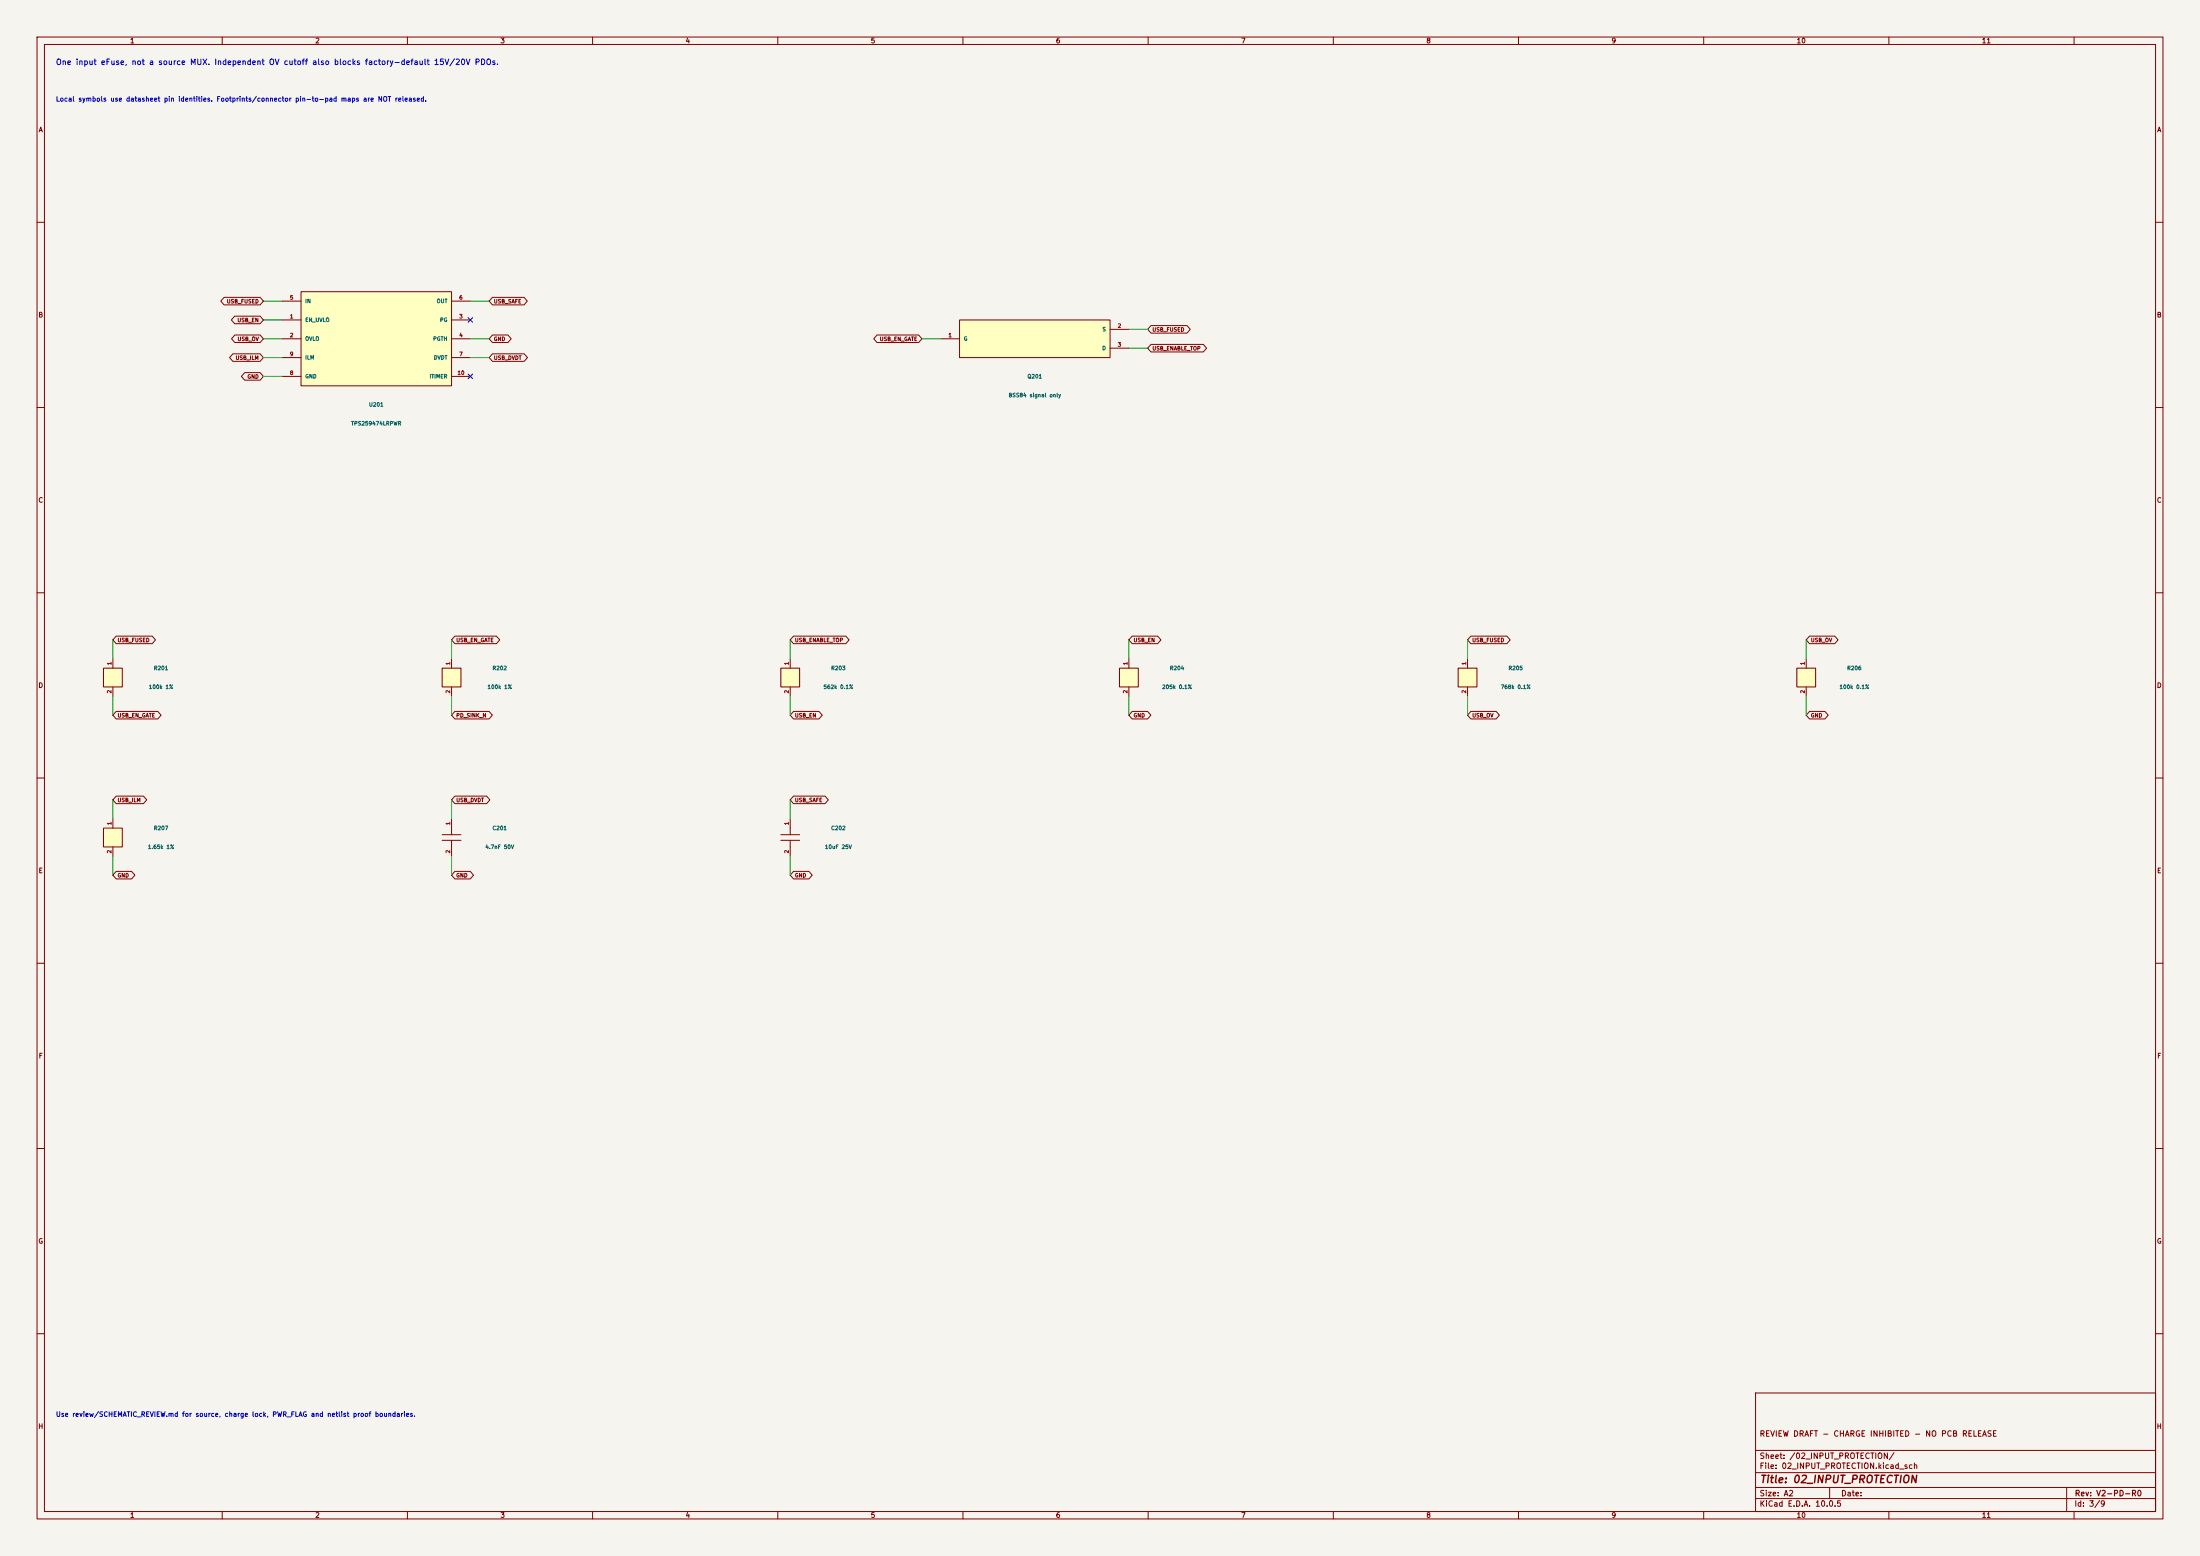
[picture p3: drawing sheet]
(kicad_sch (version 20250114) (generator eeschema) (paper "A2") (title_block (title "02_INPUT_PROTECTION") (rev "V2-PD-R0") (comment 1 "REVIEW DRAFT - CHARGE INHIBITED - NO PCB RELEASE")) (lib_symbols (symbol "FT02_V2:C" (pin_names (offset 1.016)) (in_bom yes) (on_board yes) (property "Reference" "U" (at 0 5.54 0) (effects (font (size 1.016 1.016)))) (property "Value" "C" (at 0 8.54 0) (effects (font (size 1.016 1.016)))) (property "Footprint" "" (at 0 0 0) (effects (font (size 1.016 1.016)) (hide yes))) (property "Datasheet" "" (at 0 0 0) (effects (font (size 1.016 1.016)) (hide yes))) (symbol "C_0_1" (polyline (pts (xy 0 2.54) (xy 0 0.762)) (stroke (width 0.254) (type default)) (fill (type none))) (polyline (pts (xy -2.54 0.762) (xy 2.54 0.762)) (stroke (width 0.254) (type default)) (fill (type none))) (polyline (pts (xy -2.54 -0.762) (xy 2.54 -0.762)) (stroke (width 0.254) (type default)) (fill (type none))) (polyline (pts (xy 0 -0.762) (xy 0 -2.54)) (stroke (width 0.254) (type default)) (fill (type none)))) (symbol "C_1_1" (pin passive line (at 0 5.08 270) (length 2.54) (name "~" (effects (font (size 1.016 1.016)))) (number "1" (effects (font (size 1.016 1.016))))) (pin passive line (at 0 -5.08 90) (length 2.54) (name "~" (effects (font (size 1.016 1.016)))) (number "2" (effects (font (size 1.016 1.016))))))) (symbol "FT02_V2:PMOS" (pin_names (offset 1.016)) (in_bom yes) (on_board yes) (property "Reference" "U" (at 0 8.08 0) (effects (font (size 1.016 1.016)))) (property "Value" "PMOS" (at 0 11.08 0) (effects (font (size 1.016 1.016)))) (property "Footprint" "" (at 0 0 0) (effects (font (size 1.016 1.016)) (hide yes))) (property "Datasheet" "" (at 0 0 0) (effects (font (size 1.016 1.016)) (hide yes))) (symbol "PMOS_0_1" (rectangle (start -20.32 5.08) (end 20.32 -5.08) (stroke (width 0) (type default)) (fill (type background)))) (symbol "PMOS_1_1" (pin input line (at -25.4 0.0 0) (length 5.08) (name "G" (effects (font (size 1.016 1.016)))) (number "1" (effects (font (size 1.016 1.016))))) (pin passive line (at 25.4 2.54 180) (length 5.08) (name "S" (effects (font (size 1.016 1.016)))) (number "2" (effects (font (size 1.016 1.016))))) (pin passive line (at 25.4 -2.54 180) (length 5.08) (name "D" (effects (font (size 1.016 1.016)))) (number "3" (effects (font (size 1.016 1.016))))))) (symbol "FT02_V2:R" (pin_names (offset 1.016)) (in_bom yes) (on_board yes) (property "Reference" "U" (at 0 5.54 0) (effects (font (size 1.016 1.016)))) (property "Value" "R" (at 0 8.54 0) (effects (font (size 1.016 1.016)))) (property "Footprint" "" (at 0 0 0) (effects (font (size 1.016 1.016)) (hide yes))) (property "Datasheet" "" (at 0 0 0) (effects (font (size 1.016 1.016)) (hide yes))) (symbol "R_0_1" (rectangle (start -2.54 2.54) (end 2.54 -2.54) (stroke (width 0) (type default)) (fill (type background)))) (symbol "R_1_1" (pin passive line (at 0 5.08 270) (length 2.54) (name "~" (effects (font (size 1.016 1.016)))) (number "1" (effects (font (size 1.016 1.016))))) (pin passive line (at 0 -5.08 90) (length 2.54) (name "~" (effects (font (size 1.016 1.016)))) (number "2" (effects (font (size 1.016 1.016))))))) (symbol "FT02_V2:TPS259474" (pin_names (offset 1.016)) (in_bom yes) (on_board yes) (property "Reference" "U" (at 0 15.7 0) (effects (font (size 1.016 1.016)))) (property "Value" "TPS259474" (at 0 18.7 0) (effects (font (size 1.016 1.016)))) (property "Footprint" "" (at 0 0 0) (effects (font (size 1.016 1.016)) (hide yes))) (property "Datasheet" "https://www.ti.com/lit/ds/symlink/tps25947.pdf" (at 0 0 0) (effects (font (size 1.016 1.016)) (hide yes))) (symbol "TPS259474_0_1" (rectangle (start -20.32 12.7) (end 20.32 -12.7) (stroke (width 0) (type default)) (fill (type background)))) (symbol "TPS259474_1_1" (pin power_in line (at -25.4 10.16 0) (length 5.08) (name "IN" (effects (font (size 1.016 1.016)))) (number "5" (effects (font (size 1.016 1.016))))) (pin input line (at -25.4 5.08 0) (length 5.08) (name "EN_UVLO" (effects (font (size 1.016 1.016)))) (number "1" (effects (font (size 1.016 1.016))))) (pin input line (at -25.4 0.0 0) (length 5.08) (name "OVLO" (effects (font (size 1.016 1.016)))) (number "2" (effects (font (size 1.016 1.016))))) (pin passive line (at -25.4 -5.08 0) (length 5.08) (name "ILM" (effects (font (size 1.016 1.016)))) (number "9" (effects (font (size 1.016 1.016))))) (pin power_in line (at -25.4 -10.16 0) (length 5.08) (name "GND" (effects (font (size 1.016 1.016)))) (number "8" (effects (font (size 1.016 1.016))))) (pin power_out line (at 25.4 10.16 180) (length 5.08) (name "OUT" (effects (font (size 1.016 1.016)))) (number "6" (effects (font (size 1.016 1.016))))) (pin open_collector line (at 25.4 5.08 180) (length 5.08) (name "PG" (effects (font (size 1.016 1.016)))) (number "3" (effects (font (size 1.016 1.016))))) (pin input line (at 25.4 0.0 180) (length 5.08) (name "PGTH" (effects (font (size 1.016 1.016)))) (number "4" (effects (font (size 1.016 1.016))))) (pin passive line (at 25.4 -5.08 180) (length 5.08) (name "DVDT" (effects (font (size 1.016 1.016)))) (number "7" (effects (font (size 1.016 1.016))))) (pin passive line (at 25.4 -10.16 180) (length 5.08) (name "ITIMER" (effects (font (size 1.016 1.016)))) (number "10" (effects (font (size 1.016 1.016)))))))) (text "One input eFuse, not a source MUX. Independent OV cutoff also blocks factory-default 15V/20V PDOs." (at 15 17 0) (effects (font (size 1.5 1.5)) (justify left))) (text "Local symbols use datasheet pin identities. Footprints/connector pin-to-pad maps are NOT released." (at 15 27 0) (effects (font (size 1.27 1.27)) (justify left))) (symbol (lib_id "FT02_V2:TPS259474") (at 101.6 91.44 0) (unit 1) (in_bom yes) (on_board yes) (dnp no) (property "Reference" "U201" (at 101.6 109.22 0) (effects (font (size 1.016 1.016)))) (property "Value" "TPS259474LRPWR" (at 101.6 114.3 0) (effects (font (size 1.016 1.016)))) (property "Footprint" "" (at 0 0 0) (effects (font (size 1.016 1.016)) (hide yes))) (property "Datasheet" "https://www.ti.com/lit/ds/symlink/tps25947.pdf" (at 0 0 0) (effects (font (size 1.016 1.016)) (hide yes))) (property "MPN" "TPS259474LRPWR" (at 0 0 0) (effects (font (size 1.016 1.016)) (hide yes))) (property "ReviewNote" "" (at 0 0 0) (effects (font (size 1.016 1.016)) (hide yes))) (pin "5") (pin "1") (pin "2") (pin "9") (pin "8") (pin "6") (pin "3") (pin "4") (pin "7") (pin "10")) (wire (pts (xy 76.2 81.28) (xy 71.12 81.28)) (stroke (width 0) (type default))) (global_label "USB_FUSED" (shape bidirectional) (at 71.12 81.28 180) (effects (font (size 1.016 1.016)) (justify right)) (property "Intersheetrefs" "${INTERSHEET_REFS}" (at 71.12 81.28 0) (effects (font (size 1.016 1.016)) (hide yes)))) (wire (pts (xy 76.2 86.36) (xy 71.12 86.36)) (stroke (width 0) (type default))) (global_label "USB_EN" (shape bidirectional) (at 71.12 86.36 180) (effects (font (size 1.016 1.016)) (justify right)) (property "Intersheetrefs" "${INTERSHEET_REFS}" (at 71.12 86.36 0) (effects (font (size 1.016 1.016)) (hide yes)))) (wire (pts (xy 76.2 91.44) (xy 71.12 91.44)) (stroke (width 0) (type default))) (global_label "USB_OV" (shape bidirectional) (at 71.12 91.44 180) (effects (font (size 1.016 1.016)) (justify right)) (property "Intersheetrefs" "${INTERSHEET_REFS}" (at 71.12 91.44 0) (effects (font (size 1.016 1.016)) (hide yes)))) (wire (pts (xy 76.2 96.52) (xy 71.12 96.52)) (stroke (width 0) (type default))) (global_label "USB_ILM" (shape bidirectional) (at 71.12 96.52 180) (effects (font (size 1.016 1.016)) (justify right)) (property "Intersheetrefs" "${INTERSHEET_REFS}" (at 71.12 96.52 0) (effects (font (size 1.016 1.016)) (hide yes)))) (wire (pts (xy 76.2 101.6) (xy 71.12 101.6)) (stroke (width 0) (type default))) (global_label "GND" (shape bidirectional) (at 71.12 101.6 180) (effects (font (size 1.016 1.016)) (justify right)) (property "Intersheetrefs" "${INTERSHEET_REFS}" (at 71.12 101.6 0) (effects (font (size 1.016 1.016)) (hide yes)))) (wire (pts (xy 127.0 81.28) (xy 132.08 81.28)) (stroke (width 0) (type default))) (global_label "USB_SAFE" (shape bidirectional) (at 132.08 81.28 0) (effects (font (size 1.016 1.016)) (justify left)) (property "Intersheetrefs" "${INTERSHEET_REFS}" (at 132.08 81.28 0) (effects (font (size 1.016 1.016)) (hide yes)))) (no_connect (at 127.0 86.36)) (wire (pts (xy 127.0 91.44) (xy 132.08 91.44)) (stroke (width 0) (type default))) (global_label "GND" (shape bidirectional) (at 132.08 91.44 0) (effects (font (size 1.016 1.016)) (justify left)) (property "Intersheetrefs" "${INTERSHEET_REFS}" (at 132.08 91.44 0) (effects (font (size 1.016 1.016)) (hide yes)))) (wire (pts (xy 127.0 96.52) (xy 132.08 96.52)) (stroke (width 0) (type default))) (global_label "USB_DVDT" (shape bidirectional) (at 132.08 96.52 0) (effects (font (size 1.016 1.016)) (justify left)) (property "Intersheetrefs" "${INTERSHEET_REFS}" (at 132.08 96.52 0) (effects (font (size 1.016 1.016)) (hide yes)))) (no_connect (at 127.0 101.6)) (symbol (lib_id "FT02_V2:PMOS") (at 279.4 91.44 0) (unit 1) (in_bom yes) (on_board yes) (dnp no) (property "Reference" "Q201" (at 279.4 101.6 0) (effects (font (size 1.016 1.016)))) (property "Value" "BSS84 signal only" (at 279.4 106.67999999999999 0) (effects (font (size 1.016 1.016)))) (property "Footprint" "" (at 0 0 0) (effects (font (size 1.016 1.016)) (hide yes))) (property "Datasheet" "" (at 0 0 0) (effects (font (size 1.016 1.016)) (hide yes))) (property "MPN" "BSS84" (at 0 0 0) (effects (font (size 1.016 1.016)) (hide yes))) (property "ReviewNote" "" (at 0 0 0) (effects (font (size 1.016 1.016)) (hide yes))) (pin "1") (pin "2") (pin "3")) (wire (pts (xy 254.0 91.44) (xy 248.92 91.44)) (stroke (width 0) (type default))) (global_label "USB_EN_GATE" (shape bidirectional) (at 248.92 91.44 180) (effects (font (size 1.016 1.016)) (justify right)) (property "Intersheetrefs" "${INTERSHEET_REFS}" (at 248.92 91.44 0) (effects (font (size 1.016 1.016)) (hide yes)))) (wire (pts (xy 304.8 88.9) (xy 309.88 88.9)) (stroke (width 0) (type default))) (global_label "USB_FUSED" (shape bidirectional) (at 309.88 88.9 0) (effects (font (size 1.016 1.016)) (justify left)) (property "Intersheetrefs" "${INTERSHEET_REFS}" (at 309.88 88.9 0) (effects (font (size 1.016 1.016)) (hide yes)))) (wire (pts (xy 304.8 93.98) (xy 309.88 93.98)) (stroke (width 0) (type default))) (global_label "USB_ENABLE_TOP" (shape bidirectional) (at 309.88 93.98 0) (effects (font (size 1.016 1.016)) (justify left)) (property "Intersheetrefs" "${INTERSHEET_REFS}" (at 309.88 93.98 0) (effects (font (size 1.016 1.016)) (hide yes)))) (symbol (lib_id "FT02_V2:R") (at 30.48 182.88 0) (unit 1) (in_bom yes) (on_board yes) (dnp no) (property "Reference" "R201" (at 43.480000000000004 180.34 0) (effects (font (size 1.016 1.016)))) (property "Value" "100k 1%" (at 43.480000000000004 185.42 0) (effects (font (size 1.016 1.016)))) (property "Footprint" "" (at 0 0 0) (effects (font (size 1.016 1.016)) (hide yes))) (property "Datasheet" "" (at 0 0 0) (effects (font (size 1.016 1.016)) (hide yes))) (property "MPN" "" (at 0 0 0) (effects (font (size 1.016 1.016)) (hide yes))) (property "ReviewNote" "" (at 0 0 0) (effects (font (size 1.016 1.016)) (hide yes))) (pin "1") (pin "2")) (wire (pts (xy 30.48 177.8) (xy 30.48 172.72)) (stroke (width 0) (type default))) (global_label "USB_FUSED" (shape bidirectional) (at 30.48 172.72 0) (effects (font (size 1.016 1.016)) (justify left)) (property "Intersheetrefs" "${INTERSHEET_REFS}" (at 30.48 172.72 0) (effects (font (size 1.016 1.016)) (hide yes)))) (wire (pts (xy 30.48 187.96) (xy 30.48 193.04)) (stroke (width 0) (type default))) (global_label "USB_EN_GATE" (shape bidirectional) (at 30.48 193.04 0) (effects (font (size 1.016 1.016)) (justify left)) (property "Intersheetrefs" "${INTERSHEET_REFS}" (at 30.48 193.04 0) (effects (font (size 1.016 1.016)) (hide yes)))) (symbol (lib_id "FT02_V2:R") (at 121.92 182.88 0) (unit 1) (in_bom yes) (on_board yes) (dnp no) (property "Reference" "R202" (at 134.92000000000002 180.34 0) (effects (font (size 1.016 1.016)))) (property "Value" "100k 1%" (at 134.92000000000002 185.42 0) (effects (font (size 1.016 1.016)))) (property "Footprint" "" (at 0 0 0) (effects (font (size 1.016 1.016)) (hide yes))) (property "Datasheet" "" (at 0 0 0) (effects (font (size 1.016 1.016)) (hide yes))) (property "MPN" "" (at 0 0 0) (effects (font (size 1.016 1.016)) (hide yes))) (property "ReviewNote" "" (at 0 0 0) (effects (font (size 1.016 1.016)) (hide yes))) (pin "1") (pin "2")) (wire (pts (xy 121.92 177.8) (xy 121.92 172.72)) (stroke (width 0) (type default))) (global_label "USB_EN_GATE" (shape bidirectional) (at 121.92 172.72 0) (effects (font (size 1.016 1.016)) (justify left)) (property "Intersheetrefs" "${INTERSHEET_REFS}" (at 121.92 172.72 0) (effects (font (size 1.016 1.016)) (hide yes)))) (wire (pts (xy 121.92 187.96) (xy 121.92 193.04)) (stroke (width 0) (type default))) (global_label "PD_SINK_N" (shape bidirectional) (at 121.92 193.04 0) (effects (font (size 1.016 1.016)) (justify left)) (property "Intersheetrefs" "${INTERSHEET_REFS}" (at 121.92 193.04 0) (effects (font (size 1.016 1.016)) (hide yes)))) (symbol (lib_id "FT02_V2:R") (at 213.35999999999999 182.88 0) (unit 1) (in_bom yes) (on_board yes) (dnp no) (property "Reference" "R203" (at 226.35999999999999 180.34 0) (effects (font (size 1.016 1.016)))) (property "Value" "562k 0.1%" (at 226.35999999999999 185.42 0) (effects (font (size 1.016 1.016)))) (property "Footprint" "" (at 0 0 0) (effects (font (size 1.016 1.016)) (hide yes))) (property "Datasheet" "" (at 0 0 0) (effects (font (size 1.016 1.016)) (hide yes))) (property "MPN" "" (at 0 0 0) (effects (font (size 1.016 1.016)) (hide yes))) (property "ReviewNote" "" (at 0 0 0) (effects (font (size 1.016 1.016)) (hide yes))) (pin "1") (pin "2")) (wire (pts (xy 213.36 177.8) (xy 213.36 172.72)) (stroke (width 0) (type default))) (global_label "USB_ENABLE_TOP" (shape bidirectional) (at 213.36 172.72 0) (effects (font (size 1.016 1.016)) (justify left)) (property "Intersheetrefs" "${INTERSHEET_REFS}" (at 213.36 172.72 0) (effects (font (size 1.016 1.016)) (hide yes)))) (wire (pts (xy 213.36 187.96) (xy 213.36 193.04)) (stroke (width 0) (type default))) (global_label "USB_EN" (shape bidirectional) (at 213.36 193.04 0) (effects (font (size 1.016 1.016)) (justify left)) (property "Intersheetrefs" "${INTERSHEET_REFS}" (at 213.36 193.04 0) (effects (font (size 1.016 1.016)) (hide yes)))) (symbol (lib_id "FT02_V2:R") (at 304.8 182.88 0) (unit 1) (in_bom yes) (on_board yes) (dnp no) (property "Reference" "R204" (at 317.8 180.34 0) (effects (font (size 1.016 1.016)))) (property "Value" "205k 0.1%" (at 317.8 185.42 0) (effects (font (size 1.016 1.016)))) (property "Footprint" "" (at 0 0 0) (effects (font (size 1.016 1.016)) (hide yes))) (property "Datasheet" "" (at 0 0 0) (effects (font (size 1.016 1.016)) (hide yes))) (property "MPN" "" (at 0 0 0) (effects (font (size 1.016 1.016)) (hide yes))) (property "ReviewNote" "" (at 0 0 0) (effects (font (size 1.016 1.016)) (hide yes))) (pin "1") (pin "2")) (wire (pts (xy 304.8 177.8) (xy 304.8 172.72)) (stroke (width 0) (type default))) (global_label "USB_EN" (shape bidirectional) (at 304.8 172.72 0) (effects (font (size 1.016 1.016)) (justify left)) (property "Intersheetrefs" "${INTERSHEET_REFS}" (at 304.8 172.72 0) (effects (font (size 1.016 1.016)) (hide yes)))) (wire (pts (xy 304.8 187.96) (xy 304.8 193.04)) (stroke (width 0) (type default))) (global_label "GND" (shape bidirectional) (at 304.8 193.04 0) (effects (font (size 1.016 1.016)) (justify left)) (property "Intersheetrefs" "${INTERSHEET_REFS}" (at 304.8 193.04 0) (effects (font (size 1.016 1.016)) (hide yes)))) (symbol (lib_id "FT02_V2:R") (at 396.24 182.88 0) (unit 1) (in_bom yes) (on_board yes) (dnp no) (property "Reference" "R205" (at 409.24 180.34 0) (effects (font (size 1.016 1.016)))) (property "Value" "768k 0.1%" (at 409.24 185.42 0) (effects (font (size 1.016 1.016)))) (property "Footprint" "" (at 0 0 0) (effects (font (size 1.016 1.016)) (hide yes))) (property "Datasheet" "" (at 0 0 0) (effects (font (size 1.016 1.016)) (hide yes))) (property "MPN" "" (at 0 0 0) (effects (font (size 1.016 1.016)) (hide yes))) (property "ReviewNote" "" (at 0 0 0) (effects (font (size 1.016 1.016)) (hide yes))) (pin "1") (pin "2")) (wire (pts (xy 396.24 177.8) (xy 396.24 172.72)) (stroke (width 0) (type default))) (global_label "USB_FUSED" (shape bidirectional) (at 396.24 172.72 0) (effects (font (size 1.016 1.016)) (justify left)) (property "Intersheetrefs" "${INTERSHEET_REFS}" (at 396.24 172.72 0) (effects (font (size 1.016 1.016)) (hide yes)))) (wire (pts (xy 396.24 187.96) (xy 396.24 193.04)) (stroke (width 0) (type default))) (global_label "USB_OV" (shape bidirectional) (at 396.24 193.04 0) (effects (font (size 1.016 1.016)) (justify left)) (property "Intersheetrefs" "${INTERSHEET_REFS}" (at 396.24 193.04 0) (effects (font (size 1.016 1.016)) (hide yes)))) (symbol (lib_id "FT02_V2:R") (at 487.68 182.88 0) (unit 1) (in_bom yes) (on_board yes) (dnp no) (property "Reference" "R206" (at 500.68 180.34 0) (effects (font (size 1.016 1.016)))) (property "Value" "100k 0.1%" (at 500.68 185.42 0) (effects (font (size 1.016 1.016)))) (property "Footprint" "" (at 0 0 0) (effects (font (size 1.016 1.016)) (hide yes))) (property "Datasheet" "" (at 0 0 0) (effects (font (size 1.016 1.016)) (hide yes))) (property "MPN" "" (at 0 0 0) (effects (font (size 1.016 1.016)) (hide yes))) (property "ReviewNote" "" (at 0 0 0) (effects (font (size 1.016 1.016)) (hide yes))) (pin "1") (pin "2")) (wire (pts (xy 487.68 177.8) (xy 487.68 172.72)) (stroke (width 0) (type default))) (global_label "USB_OV" (shape bidirectional) (at 487.68 172.72 0) (effects (font (size 1.016 1.016)) (justify left)) (property "Intersheetrefs" "${INTERSHEET_REFS}" (at 487.68 172.72 0) (effects (font (size 1.016 1.016)) (hide yes)))) (wire (pts (xy 487.68 187.96) (xy 487.68 193.04)) (stroke (width 0) (type default))) (global_label "GND" (shape bidirectional) (at 487.68 193.04 0) (effects (font (size 1.016 1.016)) (justify left)) (property "Intersheetrefs" "${INTERSHEET_REFS}" (at 487.68 193.04 0) (effects (font (size 1.016 1.016)) (hide yes)))) (symbol (lib_id "FT02_V2:R") (at 30.48 226.06 0) (unit 1) (in_bom yes) (on_board yes) (dnp no) (property "Reference" "R207" (at 43.480000000000004 223.52 0) (effects (font (size 1.016 1.016)))) (property "Value" "1.65k 1%" (at 43.480000000000004 228.6 0) (effects (font (size 1.016 1.016)))) (property "Footprint" "" (at 0 0 0) (effects (font (size 1.016 1.016)) (hide yes))) (property "Datasheet" "" (at 0 0 0) (effects (font (size 1.016 1.016)) (hide yes))) (property "MPN" "" (at 0 0 0) (effects (font (size 1.016 1.016)) (hide yes))) (property "ReviewNote" "" (at 0 0 0) (effects (font (size 1.016 1.016)) (hide yes))) (pin "1") (pin "2")) (wire (pts (xy 30.48 220.98) (xy 30.48 215.9)) (stroke (width 0) (type default))) (global_label "USB_ILM" (shape bidirectional) (at 30.48 215.9 0) (effects (font (size 1.016 1.016)) (justify left)) (property "Intersheetrefs" "${INTERSHEET_REFS}" (at 30.48 215.9 0) (effects (font (size 1.016 1.016)) (hide yes)))) (wire (pts (xy 30.48 231.14) (xy 30.48 236.22)) (stroke (width 0) (type default))) (global_label "GND" (shape bidirectional) (at 30.48 236.22 0) (effects (font (size 1.016 1.016)) (justify left)) (property "Intersheetrefs" "${INTERSHEET_REFS}" (at 30.48 236.22 0) (effects (font (size 1.016 1.016)) (hide yes)))) (symbol (lib_id "FT02_V2:C") (at 121.92 226.06 0) (unit 1) (in_bom yes) (on_board yes) (dnp no) (property "Reference" "C201" (at 134.92000000000002 223.52 0) (effects (font (size 1.016 1.016)))) (property "Value" "4.7nF 50V" (at 134.92000000000002 228.6 0) (effects (font (size 1.016 1.016)))) (property "Footprint" "" (at 0 0 0) (effects (font (size 1.016 1.016)) (hide yes))) (property "Datasheet" "" (at 0 0 0) (effects (font (size 1.016 1.016)) (hide yes))) (property "MPN" "" (at 0 0 0) (effects (font (size 1.016 1.016)) (hide yes))) (property "ReviewNote" "" (at 0 0 0) (effects (font (size 1.016 1.016)) (hide yes))) (pin "1") (pin "2")) (wire (pts (xy 121.92 220.98) (xy 121.92 215.9)) (stroke (width 0) (type default))) (global_label "USB_DVDT" (shape bidirectional) (at 121.92 215.9 0) (effects (font (size 1.016 1.016)) (justify left)) (property "Intersheetrefs" "${INTERSHEET_REFS}" (at 121.92 215.9 0) (effects (font (size 1.016 1.016)) (hide yes)))) (wire (pts (xy 121.92 231.14) (xy 121.92 236.22)) (stroke (width 0) (type default))) (global_label "GND" (shape bidirectional) (at 121.92 236.22 0) (effects (font (size 1.016 1.016)) (justify left)) (property "Intersheetrefs" "${INTERSHEET_REFS}" (at 121.92 236.22 0) (effects (font (size 1.016 1.016)) (hide yes)))) (symbol (lib_id "FT02_V2:C") (at 213.35999999999999 226.06 0) (unit 1) (in_bom yes) (on_board yes) (dnp no) (property "Reference" "C202" (at 226.35999999999999 223.52 0) (effects (font (size 1.016 1.016)))) (property "Value" "10uF 25V" (at 226.35999999999999 228.6 0) (effects (font (size 1.016 1.016)))) (property "Footprint" "" (at 0 0 0) (effects (font (size 1.016 1.016)) (hide yes))) (property "Datasheet" "" (at 0 0 0) (effects (font (size 1.016 1.016)) (hide yes))) (property "MPN" "" (at 0 0 0) (effects (font (size 1.016 1.016)) (hide yes))) (property "ReviewNote" "" (at 0 0 0) (effects (font (size 1.016 1.016)) (hide yes))) (pin "1") (pin "2")) (wire (pts (xy 213.36 220.98) (xy 213.36 215.9)) (stroke (width 0) (type default))) (global_label "USB_SAFE" (shape bidirectional) (at 213.36 215.9 0) (effects (font (size 1.016 1.016)) (justify left)) (property "Intersheetrefs" "${INTERSHEET_REFS}" (at 213.36 215.9 0) (effects (font (size 1.016 1.016)) (hide yes)))) (wire (pts (xy 213.36 231.14) (xy 213.36 236.22)) (stroke (width 0) (type default))) (global_label "GND" (shape bidirectional) (at 213.36 236.22 0) (effects (font (size 1.016 1.016)) (justify left)) (property "Intersheetrefs" "${INTERSHEET_REFS}" (at 213.36 236.22 0) (effects (font (size 1.016 1.016)) (hide yes)))) (text "Use review/SCHEMATIC_REVIEW.md for source, charge lock, PWR_FLAG and netlist proof boundaries." (at 15 382 0) (effects (font (size 1.27 1.27)) (justify left))))
